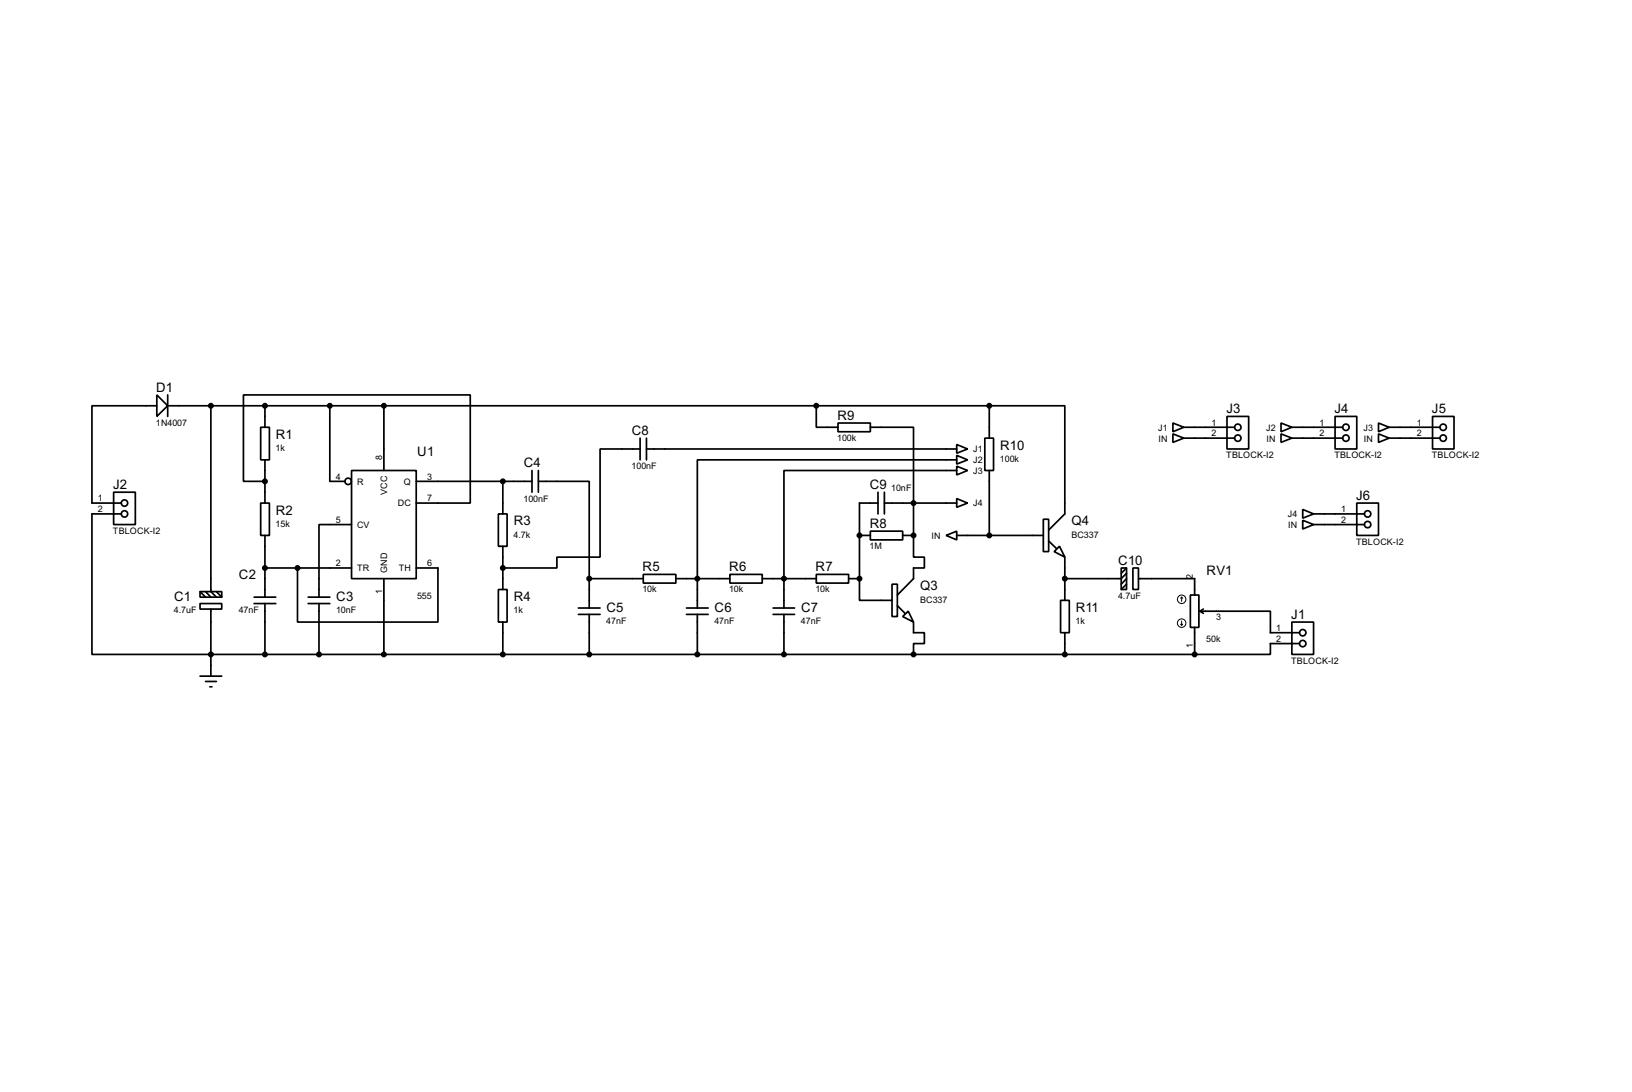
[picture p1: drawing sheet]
<svg xmlns="http://www.w3.org/2000/svg" width="383mm" height="256mm" viewBox="0 0 383 256" stroke-linecap="round" stroke-linejoin="round" font-family="sans-serif">
<g fill="none" stroke="#000" stroke-width=".4">
<path d="M36.9 92.8l2.5 2.5-2.5 2.5zM36.9 95.3h-15.3v22.9h6.9M39.4 95.3h193.1M39.4 92.8v5M49.6 95.3v43.7l1.3 1.3M62.3 95.3v5.1M77.5 95.3v17.8h3.6M90.2 95.3v15.2M191.8 95.3v5.1h5.1M196.9 99.4h7.6v2h-7.6zM232.5 95.3h17.7v25.4l-3.8 3.8M232.5 95.3v7.6"/>
<path d="M275.6 99.4l2.6 1-2.6 1zM288.3 97.8h5.1v7.7h-5.1zM301 99.4l2.6 1-2.6 1zM313.7 97.8h5.1v7.7h-5.1zM323.9 99.4l2.5 1-2.5 1zM336.6 97.8h5.1v7.7h-5.1zM26.7 115.6h5.1v7.6h-5.1zM61.3 100.4h2v7.6h-2zM61.3 118.2h2v7.6h-2zM62.3 113.1h-5.1v-20.3h53.3v25.4h-12.7M62.3 108v10.2M82.6 110.5h15.2v25.4h-15.2z"/>
<path d="M97.8 113.1h27.2M118.2 113.1v7.6M125 110.5v5.1M126.5 113.1h12v22.8M126.5 110.5v5.1M150.4 105.5h-9.4v25.4h-10.1v2.5h-12.7M150.4 102.9v5.1M151.9 105.5h72.9M151.9 102.9v5.1M204.5 100.4h10.2v25.4M206.3 118.2h-4.3v17.7M206.3 115.6v5.1"/>
<path d="M207.8 118.2h17M207.8 115.6v5.1M224.8 104.4l2.6 1.1-2.6 1zM224.8 107l2.6 1-2.6 1zM224.8 109.5l2.6 1-2.6 1.1zM224.8 117.1l2.6 1.1-2.6 1zM224.8 108h-60.9v34.8M224.8 110.5h-40.6v32.3M231.4 102.9h2.1v7.6h-2.1zM232.5 110.5v15.3M275.6 101.9l2.6 1-2.6 1zM278.2 102.9h11.9"/>
<path d="M278.2 100.4h11.9M301 101.9l2.6 1-2.6 1zM303.6 102.9h11.9M303.6 100.4h11.9M306.1 119.7l2.6 1-2.6 1zM318.8 118.2h5.1v7.6h-5.1zM323.9 101.9l2.5 1-2.5 1zM326.4 102.9h12M326.4 100.4h12M28.5 120.7h-6.9v33h259.1M47 139h5.1v1.3h-5.1zM47 139l1.3 1.3"/>
<path d="M48.3 139l1.3 1.3M50.9 139l1.2 1.3M62.3 125.8v14.5M62.3 133.4h20.3M69.9 133.4v12.7h33v-12.7h-5.1M82.6 123.2h-7.6v17.1M90.2 135.9v17.8M117.1 120.7h2.1v7.6h-2.1zM117.1 138.5h2.1v7.6h-2.1zM118.2 128.3v10.2M138.5 135.9v6.9M138.5 135.9h12.7"/>
<path d="M151.2 134.9h7.6v2.1h-7.6zM158.8 135.9h12.7M171.5 134.9h7.6v2.1h-7.6zM179.1 135.9h12.7M191.8 134.9h7.6v2.1h-7.6zM199.4 135.9h2.6M202 135.9v5.1h7.6M202 125.8h2.5M204.5 124.8h7.6v2h-7.6zM209.6 137.2h1.3v7.6h-1.3zM212.1 125.8h2.6M214.7 125.8v5.1h2.5v2.5h-2.5v2.5l-3.8 3.9"/>
<path d="M222.3 125.8l2.5-1v2zM224.8 125.8h20.4M245.2 122h1.2v7.6h-1.2zM246.4 127.1l1.8 1.7M247.7 129.6l1.3-1.3 1.2 2.6zM250.2 130.9v10.1M263.5 133.4h1.2v5.1h-1.2zM264.7 134.7l-1.2 1.2h-13.3M264.7 137.2l-1.2 1.3M264.7 135.9l-1.2 1.3M264.7 133.4l-1.2 1.3M266.2 133.4h1.3v5.1h-1.3z"/>
<path d="M267.5 135.9h13.2v3.9M279.7 139.8h2v7.6h-2zM306.1 122.2l2.6 1-2.6 1.1zM308.7 123.2h11.9M308.7 120.7h11.9M47 141.8h5.1v1.3h-5.1zM47 158.8h5.1M49.6 143.1v15.7M59.7 141.8h5.1M59.7 140.3h5.1M62.3 141.8v11.9M72.4 141.8h5.1"/>
<path d="M72.4 140.3h5.1M75 141.8v11.9M118.2 146.1v7.6M135.9 144.3h5.1M135.9 142.8h5.1M138.5 144.3v9.4M161.3 144.3h5.1M161.3 142.8h5.1M163.9 144.3v9.4M181.7 144.3h5M181.7 142.8h5M184.2 144.3v9.4"/>
<path d="M210.9 142.3l1.8 1.8M212.1 144.8l1.3-1.2 1.3 2.5zM214.7 146.1v2.5h2.5v2.6h-2.5v2.5M249.2 141h2.1v7.6h-2.1zM250.2 148.6v5.1M280.7 147.4v6.3M282 143.6h16.5v5h6.9M282 143.6l.8 .5M282.8 143.1l-.8 .5M303.6 146.1h5.1v7.6h-5.1zM305.4 151.2h-6.9v2.5h-17.8M48.3 160.1h2.6"/>
<path d="M49.3 161.3h.5"/>
<circle cx="29.2" cy="118.2" r=".75"/>
<circle cx="81.8" cy="113.1" r=".75"/>
<circle cx="290.8" cy="100.4" r=".75"/>
<circle cx="290.8" cy="102.9" r=".75"/>
<circle cx="316.2" cy="100.4" r=".75"/>
<circle cx="316.2" cy="102.9" r=".75"/>
<circle cx="339.1" cy="100.4" r=".75"/>
<circle cx="339.1" cy="102.9" r=".75"/>
<circle cx="29.2" cy="120.7" r=".75"/>
<circle cx="321.3" cy="123.2" r=".75"/>
<circle cx="321.3" cy="120.7" r=".75"/>
<circle cx="306.1" cy="148.6" r=".75"/>
<circle cx="306.1" cy="151.2" r=".75"/>
</g>
<g fill="#000">
<circle cx="202" cy="135.9" r=".2"/>
<circle cx="202" cy="125.8" r=".2"/>
<circle cx="214.7" cy="125.8" r=".2"/>
</g>
<g fill="#000" stroke="#000" stroke-width=".4">
<circle cx="49.5" cy="95.3" r=".5"/>
<circle cx="62.2" cy="95.3" r=".5"/>
<circle cx="77.5" cy="95.3" r=".5"/>
<circle cx="90.2" cy="95.3" r=".5"/>
<circle cx="191.8" cy="95.3" r=".5"/>
<circle cx="232.4" cy="95.3" r=".5"/>
<circle cx="62.2" cy="113.1" r=".5"/>
<circle cx="118.1" cy="113.1" r=".5"/>
<circle cx="214.6" cy="118.2" r=".5"/>
<circle cx="62.2" cy="133.4" r=".5"/>
<circle cx="69.9" cy="133.4" r=".5"/>
<circle cx="118.1" cy="133.4" r=".5"/>
<circle cx="138.4" cy="135.9" r=".5"/>
<circle cx="163.8" cy="135.9" r=".5"/>
<circle cx="184.2" cy="135.9" r=".5"/>
<circle cx="201.9" cy="125.8" r=".5"/>
<circle cx="201.9" cy="135.9" r=".5"/>
<circle cx="214.6" cy="125.8" r=".5"/>
<circle cx="232.4" cy="125.8" r=".5"/>
<circle cx="250.2" cy="135.9" r=".5"/>
<circle cx="49.5" cy="153.7" r=".5"/>
<circle cx="62.2" cy="153.7" r=".5"/>
<circle cx="74.9" cy="153.7" r=".5"/>
<circle cx="90.2" cy="153.7" r=".5"/>
<circle cx="118.1" cy="153.7" r=".5"/>
<circle cx="138.4" cy="153.7" r=".5"/>
<circle cx="163.8" cy="153.7" r=".5"/>
<circle cx="184.2" cy="153.7" r=".5"/>
<circle cx="214.6" cy="153.7" r=".5"/>
<circle cx="250.2" cy="153.7" r=".5"/>
<circle cx="280.7" cy="153.7" r=".5"/>
</g>
<g fill="none" stroke="#000" stroke-width=".23">
<path d="M277.4 146.6l.3 .3M277.7 140.3l-.3 .2M277.7 140.3l.2 .2M277.7 140.3v1M277.7 145.9v1M277.9 146.6l-.2 .3"/>
<circle cx="277.6" cy="140.8" r="1"/>
<circle cx="277.6" cy="146.4" r="1"/>
</g>
<g font-size="3.5">
<text x="36.7" y="92">D1</text>
<text x="196.8" y="98.6">R9</text>
<text x="288.2" y="97">J3</text>
<text x="313.6" y="97">J4</text>
<text x="336.5" y="97">J5</text>
<text x="64.8" y="103.1">R1</text>
<text x="98.1" y="107.2">U1</text>
<text x="148.5" y="102.1">C8</text>
<text x="235" y="105.6">R10</text>
<text x="123.1" y="109.7">C4</text>
<text x="26.6" y="114.8">J2</text>
<text x="204.4" y="114.8">C9</text>
<text x="318.7" y="117.4">J6</text>
<text x="64.8" y="120.9">R2</text>
<text x="120.7" y="123.4">R3</text>
<text x="204.4" y="124">R8</text>
<text x="251.8" y="123.4">Q4</text>
<text x="56.2" y="136.1">C2</text>
<text x="151" y="134.1">R5</text>
<text x="171.4" y="134.1">R6</text>
<text x="191.7" y="134.1">R7</text>
<text x="262.8" y="132.6">C10</text>
<text x="283.5" y="135.1">RV1</text>
<text x="40.9" y="141.2">C1</text>
<text x="79" y="141.2">C3</text>
<text x="120.7" y="141.2">R4</text>
<text x="142.5" y="143.7">C5</text>
<text x="167.9" y="143.7">C6</text>
<text x="188.3" y="143.7">C7</text>
<text x="216.2" y="138.6">Q3</text>
<text x="252.8" y="143.7">R11</text>
<text x="303.4" y="145.3">J1</text>
</g>
<g font-size="2.4">
<text x="36.7" y="100">1N4007</text>
<text x="272.1" y="101.2">J1</text>
<text x="284.7" y="100">1</text>
<text x="297.5" y="101.2">J2</text>
<text x="310.1" y="100">1</text>
<text x="320.4" y="101.2">J3</text>
<text x="332.9" y="100">1</text>
<text x="64.8" y="106">1k</text>
<text x="89.8" y="108" transform="rotate(-90 89.8 108)">8</text>
<text x="196.7" y="103.6">100k</text>
<text x="228.7" y="106.3">J1</text>
<text x="272.2" y="103.7">IN</text>
<text x="284.7" y="102.5">2</text>
<text x="288.1" y="107.7">TBLOCK-I2</text>
<text x="297.6" y="103.7">IN</text>
<text x="310.1" y="102.5">2</text>
<text x="313.5" y="107.7">TBLOCK-I2</text>
<text x="320.4" y="103.7">IN</text>
<text x="332.9" y="102.5">2</text>
<text x="336.4" y="107.7">TBLOCK-I2</text>
<text x="78.9" y="112.7">4</text>
<text x="83.9" y="113.9">R</text>
<text x="94.9" y="113.9">Q</text>
<text x="100.4" y="112.7">3</text>
<text x="148.4" y="110.2">100nF</text>
<text x="228.7" y="108.8">J2</text>
<text x="228.7" y="111.3">J3</text>
<text x="235" y="108.5">100k</text>
<text x="23" y="117.8">1</text>
<text x="91" y="116.3" transform="rotate(-90 91 116.3)">VCC</text>
<text x="93.5" y="119">DC</text>
<text x="100.4" y="117.8">7</text>
<text x="123" y="117.8">100nF</text>
<text x="209.4" y="115.3">10nF</text>
<text x="228.7" y="119">J4</text>
<text x="23" y="120.3">2</text>
<text x="26.5" y="125.4">TBLOCK-I2</text>
<text x="64.8" y="123.8">15k</text>
<text x="78.9" y="122.8">5</text>
<text x="83.9" y="124">CV</text>
<text x="302.6" y="121.5">J4</text>
<text x="302.7" y="124">IN</text>
<text x="315.1" y="120.3">1</text>
<text x="315.1" y="122.8">2</text>
<text x="120.7" y="126.3">4.7k</text>
<text x="204.3" y="129">1M</text>
<text x="218.8" y="126.6">IN</text>
<text x="251.7" y="126.3">BC337</text>
<text x="318.6" y="128">TBLOCK-I2</text>
<text x="78.9" y="133">2</text>
<text x="83.9" y="134.2">TR</text>
<text x="91" y="134.6" transform="rotate(-90 91 134.6)">GND</text>
<text x="93.7" y="134.2">TH</text>
<text x="100.4" y="133">6</text>
<text x="280.3" y="135.9" transform="rotate(-90 280.3 135.9)">2</text>
<text x="89.8" y="139.6" transform="rotate(-90 89.8 139.6)">1</text>
<text x="98" y="140.7">555</text>
<text x="151" y="139.2">10k</text>
<text x="171.3" y="139.2">10k</text>
<text x="191.6" y="139.2">10k</text>
<text x="216.2" y="141.6">BC337</text>
<text x="262.7" y="140.7">4.7uF</text>
<text x="40.9" y="144.1">4.7uF</text>
<text x="56.1" y="144.1">47nF</text>
<text x="79" y="144.1">10nF</text>
<text x="120.7" y="144.1">1k</text>
<text x="142.5" y="146.6">47nF</text>
<text x="167.9" y="146.6">47nF</text>
<text x="188.2" y="146.6">47nF</text>
<text x="252.7" y="146.6">1k</text>
<text x="285.8" y="145.6">3</text>
<text x="299.9" y="148.2">1</text>
<text x="280.3" y="152.3" transform="rotate(-90 280.3 152.3)">1</text>
<text x="283.5" y="150.8">50k</text>
<text x="299.9" y="150.8">2</text>
<text x="303.4" y="155.9">TBLOCK-I2</text>
</g>
</svg>
